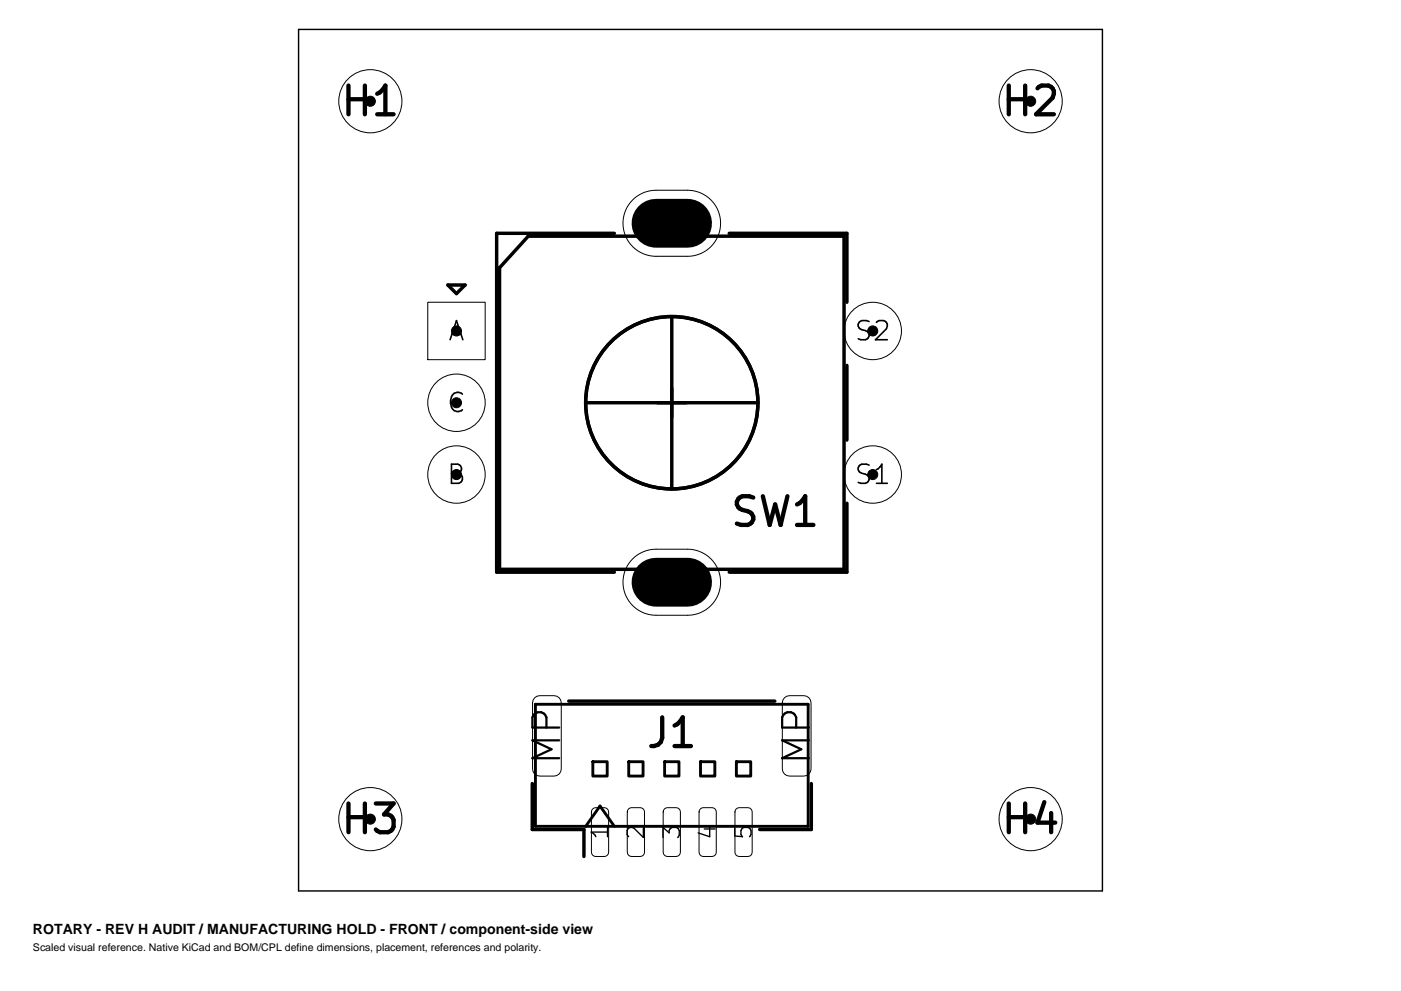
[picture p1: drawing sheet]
<svg xmlns="http://www.w3.org/2000/svg" width="420mm" height="297mm" viewBox="0 0 420 297" stroke-linecap="round" stroke-linejoin="round" font-family="sans-serif">
<g fill="none" stroke="#000" stroke-width="1">
<path d="M158.4 70.8h94.6v99.8h-103.2v-90.3zM184.2 69.9h-35.3v101.6h35.3M218.6 69.9h35.3v20.7M134.3 85.4h5.1l-2.6 2.6zM201.4 94.9v51.6M253.9 109.5v22.4M175.6 120.7h51.6M253.9 150.8v20.7h-35.3M170.5 210.1h61.8M159.6 234.8v13.8h15.5v8.1M243.2 234.8v13.8h-15.5"/>
<circle cx="201.4" cy="120.7" r="25.8"/>
</g>
<path d="M160.5 211.1h81.8v36.5h-81.8zM177.7 228.3h4.3v4.3h-4.3zM188.5 228.3h4.3v4.3h-4.3zM199.2 228.3h4.3v4.3h-4.3zM210 228.3h4.3v4.3h-4.3zM220.8 228.3h4.3v4.3h-4.3zM175.6 247.6l4.3-6 4.3 6" fill="none" stroke="#000" stroke-width=".86"/>
<g fill="none" stroke="#000" stroke-width=".3">
<path d="M196.7 76.8a9.9 9.9 0 0 1-9.9-9.9 9.9 9.9 0 0 1 9.9-9.9h9.4a9.9 9.9 0 0 1 9.9 9.9 9.9 9.9 0 0 1-9.9 9.9M128.2 90.6h17.3v17.2h-17.3zM196.7 184.4a9.9 9.9 0 0 1-9.9-9.9 9.9 9.9 0 0 1 9.9-9.9h9.4a9.9 9.9 0 0 1 9.9 9.9 9.9 9.9 0 0 1-9.9 9.9M160.3 209.1l.7-.4 .8-.2h4.3a2.15 2.15 0 0 1 2.2 2.1v19.8a2.15 2.15 0 0 1-2.2 2.2h-4.3a2.15 2.15 0 0 1-2.1-2.2v-19.8l.1-.8zM235.2 209.1l.7-.4 .8-.2h4.3a2.15 2.15 0 0 1 2.1 2.1v19.8a2.15 2.15 0 0 1-2.1 2.2h-4.3a2.15 2.15 0 0 1-2.2-2.2v-19.8l.2-.8zM177.7 242.4l.9-.3h2.6a1.29 1.29 0 0 1 1.3 1.2v12.1a1.29 1.29 0 0 1-1.3 1.3h-2.6a1.29 1.29 0 0 1-1.3-1.3v-12.1zM188.4 242.4l.9-.3h2.6a1.29 1.29 0 0 1 1.3 1.2v12.1a1.29 1.29 0 0 1-1.3 1.3h-2.6a1.29 1.29 0 0 1-1.2-1.3v-12.1zM199.2 242.4l.9-.3h2.6a1.29 1.29 0 0 1 1.3 1.2v12.1a1.29 1.29 0 0 1-1.3 1.3h-2.6a1.29 1.29 0 0 1-1.3-1.3v-12.1zM209.9 242.4l1-.3h2.5a1.29 1.29 0 0 1 1.3 1.2v12.1a1.29 1.29 0 0 1-1.3 1.3h-2.5a1.29 1.29 0 0 1-1.3-1.3v-12.1zM220.7 242.4l.9-.3h2.6a1.29 1.29 0 0 1 1.3 1.2v12.1a1.29 1.29 0 0 1-1.3 1.3h-2.6a1.29 1.29 0 0 1-1.3-1.3v-12.1z"/>
<circle cx="111" cy="30.3" r="9.5"/>
<circle cx="309" cy="30.3" r="9.5"/>
<circle cx="261.6" cy="99.2" r="8.6"/>
<circle cx="136.8" cy="120.7" r="8.6"/>
<circle cx="136.8" cy="142.2" r="8.6"/>
<circle cx="261.6" cy="142.2" r="8.6"/>
<circle cx="111" cy="245.5" r="9.5"/>
<circle cx="309" cy="245.5" r="9.5"/>
</g>
<path d="M89.5 8.8h241v258.2h-241z" fill="none" stroke="#000" stroke-width=".43"/>
<g font-size="13.6">
<text x="190.7" y="73">MP</text>
<text x="190.7" y="180.6">MP</text>
</g>
<g font-size="12">
<text x="101.3" y="36.6">H1</text>
<text x="299.3" y="36.6">H2</text>
<text x="218.2" y="159.6">SW1</text>
<text x="192.9" y="225.9">J1</text>
<text x="101.3" y="251.7">H3</text>
<text x="299.3" y="251.7">H4</text>
</g>
<g font-size="11.2">
<text x="169" y="229.3" transform="rotate(-90 169 229.3)">MP</text>
<text x="243.9" y="229.3" transform="rotate(-90 243.9 229.3)">MP</text>
</g>
<g font-size="8">
<text x="134.2" y="102.8">A</text>
<text x="256" y="102.8">S2</text>
<text x="133.8" y="124.3">C</text>
<text x="133.8" y="145.8">B</text>
<text x="256" y="145.8">S1</text>
</g>
<g font-size="6.8">
<text x="182.9" y="251.8" transform="rotate(-90 182.9 251.8)">1</text>
<text x="193.7" y="251.8" transform="rotate(-90 193.7 251.8)">2</text>
<text x="204.4" y="251.8" transform="rotate(-90 204.4 251.8)">3</text>
<text x="215.2" y="251.8" transform="rotate(-90 215.2 251.8)">4</text>
<text x="226" y="251.8" transform="rotate(-90 226 251.8)">5</text>
</g>
<text font-size="4.2" x="9.9" y="280.1">ROTARY - REV H AUDIT / MANUFACTURING HOLD - FRONT / component-side view</text>
<text font-size="3.2" x="9.9" y="285.1">Scaled visual reference. Native KiCad and BOM/CPL define dimensions, placement, references and polarity.</text>
</svg>
